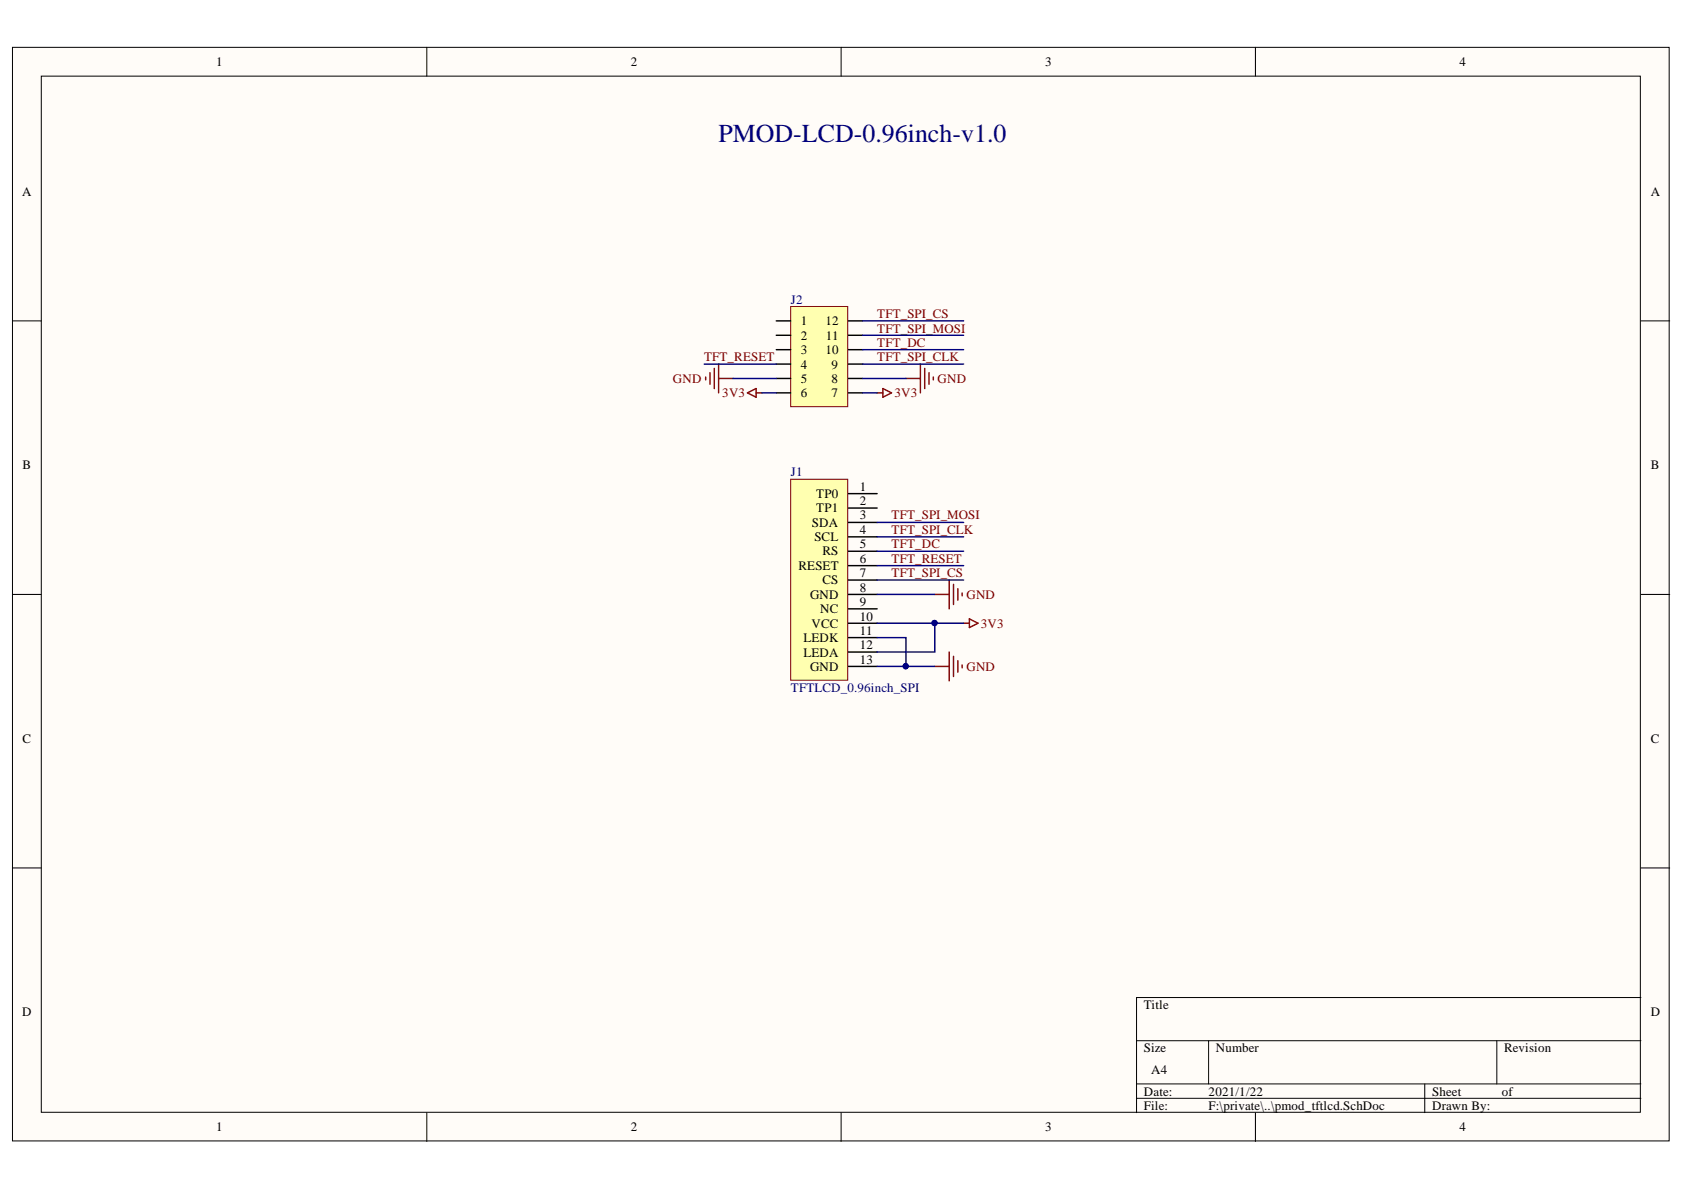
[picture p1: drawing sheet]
<svg xmlns="http://www.w3.org/2000/svg" width="297mm" height="210mm" viewBox="0 0 297 210" stroke-linecap="round" stroke-linejoin="round" font-family="sans-serif">
<g fill="#fffcf8" stroke="#000" stroke-width=".18">
<path d="M2.2 8.4h292.2v192.8h-292.2z"/>
<path d="M7.3 13.4h282v182.8h-282z"/>
</g>
<g fill="none" stroke="#000" stroke-width=".18">
<path d="M75.3 8.4v5M148.4 8.4v5M221.4 8.4v5M2.2 56.6h5.1M289.4 56.6h5.1M2.2 104.9h5.1M289.4 104.9h5.1M2.2 153.1h5.1M289.4 153.1h5.1M289.4 176h-88.9v20.3M75.3 196.3v5M148.4 196.3v5"/>
<path d="M200.5 183.6h88.9M200.5 191.2h88.9M200.5 193.7h88.9M213.2 183.6v7.6M221.4 196.3v5M251.3 191.2v5.1M264 183.6v7.6"/>
</g>
<path d="M139.5 54.1h10v17.6h-10z" fill="#ffffb0" stroke="#800000" stroke-width=".18"/>
<path d="M136.9 56.6h2.6M136.9 59.1h2.6M149.6 56.6h2.6M149.6 59.1h2.6M136.9 61.7h2.6M136.9 64.2h2.6M136.9 66.8h2.6M136.9 69.3h2.6M149.6 61.7h2.6M149.6 64.2h2.6M149.6 66.8h2.6M149.6 69.3h2.6" fill="none" stroke="#000" stroke-width=".25"/>
<g fill="none" stroke="#800000" stroke-width=".25">
<path d="M124.5 66.5v.5M125.2 65.7v2.1M126 65v3.5M126.8 64.2v5.1M126.8 66.8h2.5M131.8 69.3l1.6-.8v1.6zM133.4 69.3h1M154.7 69.3h1M155.7 68.5l1.6 .8-1.6 .8zM159.8 66.8h2.5M162.3 64.2v5.1M163.1 65v3.5"/>
<path d="M163.9 65.7v2.1M164.6 66.5v.5"/>
</g>
<path d="M139.5 84.5h10v35.5h-10z" fill="#ffffb0" stroke="#800000" stroke-width=".18"/>
<g fill="none" stroke="#000" stroke-width=".25">
<path d="M149.6 87.1h5.1M149.6 89.6h5.1M149.6 92.2h5.1M149.6 94.7h5.1M149.6 97.2h5.1M149.6 99.8h5.1M149.6 102.3h5.1M149.6 104.9h5.1M149.6 107.4h5.1M149.6 109.9h5.1M149.6 112.5h5.1M149.6 115h5.1"/>
<path d="M149.6 117.5h5.1"/>
</g>
<path d="M164.9 117.5h2.5M164.9 104.9h2.5M167.4 102.3v5.1M167.4 115v5.1M168.2 103.1v3.5M168.2 115.8v3.5M169 103.8v2.1M169 116.5v2.1M169.7 104.6v.5M169.7 117.3v.5M170 109.9h1M171 109.2l1.5 .7-1.5 .8z" fill="none" stroke="#800000" stroke-width=".25"/>
<g fill="none" stroke="#000080" stroke-width=".25">
<path d="M152.2 56.6h17.8M152.2 59.1h17.8M124.2 64.2h12.7M129.3 66.8h7.6M134.4 69.3h2.5M152.2 69.3h2.5M152.2 66.8h7.6M152.2 64.2h17.8M152.2 61.7h17.8M154.7 92.2h15.3M154.7 94.7h15.3M154.7 97.2h15.3"/>
<path d="M154.7 99.8h15.3M154.7 112.5h5.1v5M154.7 117.5h10.2M154.7 109.9h15.3M154.7 102.3h15.3M154.7 104.9h10.2M164.9 109.9v5.1h-10.2"/>
</g>
<g fill="#000080" stroke="#000080" stroke-width=".18">
<circle cx="164.8" cy="109.9" r=".46"/>
<circle cx="159.7" cy="117.5" r=".46"/>
</g>
<text font-size="4.6" fill="#000080" x="126.7" y="25.1">PMOD-LCD-0.96inch-v1.0</text>
<g font-size="2.3">
<text x="38.2" y="11.7">1</text>
<text x="111.2" y="11.7">2</text>
<text x="184.3" y="11.7">3</text>
<text x="257.4" y="11.7">4</text>
<text x="3.9" y="34.5">A</text>
<text x="291.2" y="34.5">A</text>
<text x="141.3" y="57.4">1</text>
<text x="141.3" y="59.9">2</text>
<text x="145.6" y="57.4">12</text>
<text x="145.7" y="59.9">11</text>
<text x="141.3" y="62.5">3</text>
<text x="141.3" y="65">4</text>
<text x="145.6" y="62.5">10</text>
<text x="146.7" y="65">9</text>
<text x="141.3" y="67.5">5</text>
<text x="141.3" y="70.1">6</text>
<text x="146.7" y="70.1">7</text>
<text x="146.7" y="67.5">8</text>
<text x="4" y="82.8">B</text>
<text x="291.2" y="82.8">B</text>
<text x="144" y="87.8">TP0</text>
<text x="151.7" y="86.6">1</text>
<text x="151.7" y="89.1">2</text>
<text x="143.2" y="92.9">SDA</text>
<text x="143.6" y="95.4">SCL</text>
<text x="144" y="90.4">TP1</text>
<text x="151.7" y="91.6">3</text>
<text x="151.7" y="94.2">4</text>
<text x="140.9" y="100.5">RESET</text>
<text x="145.1" y="98">RS</text>
<text x="151.7" y="96.7">5</text>
<text x="151.7" y="99.2">6</text>
<text x="151.7" y="101.8">7</text>
<text x="142.9" y="105.7">GND</text>
<text x="145.1" y="103">CS</text>
<text x="151.7" y="104.4">8</text>
<text x="151.7" y="106.9">9</text>
<text x="141.7" y="113.3">LEDK</text>
<text x="143.1" y="110.7">VCC</text>
<text x="144.7" y="108.2">NC</text>
<text x="151.7" y="109.5">10</text>
<text x="151.7" y="112">11</text>
<text x="141.7" y="115.8">LEDA</text>
<text x="142.9" y="118.3">GND</text>
<text x="151.7" y="114.5">12</text>
<text x="151.7" y="117.1">13</text>
<text x="4" y="131">C</text>
<text x="291.2" y="131">C</text>
<text x="3.9" y="179.3">D</text>
<text x="201.8" y="178">Title</text>
<text x="291.2" y="179.3">D</text>
<text x="201.8" y="185.6">Size</text>
<text x="214.5" y="185.6">Number</text>
<text x="265.3" y="185.6">Revision</text>
<text x="203" y="189.4">A4</text>
<text x="201.8" y="193.2">Date:</text>
<text x="201.8" y="195.8">File:</text>
<text x="213.2" y="193.2">2021/1/22</text>
<text x="213.2" y="195.8">F:\private\..\pmod_tftlcd.SchDoc</text>
<text x="252.6" y="193.2">Sheet</text>
<text x="252.6" y="195.8">Drawn By:</text>
<text x="264.9" y="193.2">of</text>
<text x="38.2" y="199.6">1</text>
<text x="111.2" y="199.6">2</text>
<text x="184.3" y="199.6">3</text>
<text x="257.4" y="199.6">4</text>
</g>
<g font-size="2.3" fill="#000080">
<text x="139.5" y="53.6">J2</text>
<text x="139.5" y="84">J1</text>
<text x="139.5" y="122.1">TFTLCD_0.96inch_SPI</text>
</g>
<g font-size="2.3" fill="#800000">
<text x="154.7" y="56.1">TFT_SPI_CS</text>
<text x="154.7" y="58.7">TFT_SPI_MOSI</text>
<text x="124.2" y="63.7">TFT_RESET</text>
<text x="154.7" y="61.2">TFT_DC</text>
<text x="154.7" y="63.7">TFT_SPI_CLK</text>
<text x="118.7" y="67.5">GND</text>
<text x="127.4" y="70.1">3V3</text>
<text x="157.8" y="70.1">3V3</text>
<text x="165.4" y="67.5">GND</text>
<text x="157.3" y="91.6">TFT_SPI_MOSI</text>
<text x="157.3" y="94.2">TFT_SPI_CLK</text>
<text x="157.3" y="101.8">TFT_SPI_CS</text>
<text x="157.3" y="96.7">TFT_DC</text>
<text x="157.3" y="99.2">TFT_RESET</text>
<text x="170.5" y="105.7">GND</text>
<text x="173" y="110.7">3V3</text>
<text x="170.5" y="118.3">GND</text>
</g>
</svg>
